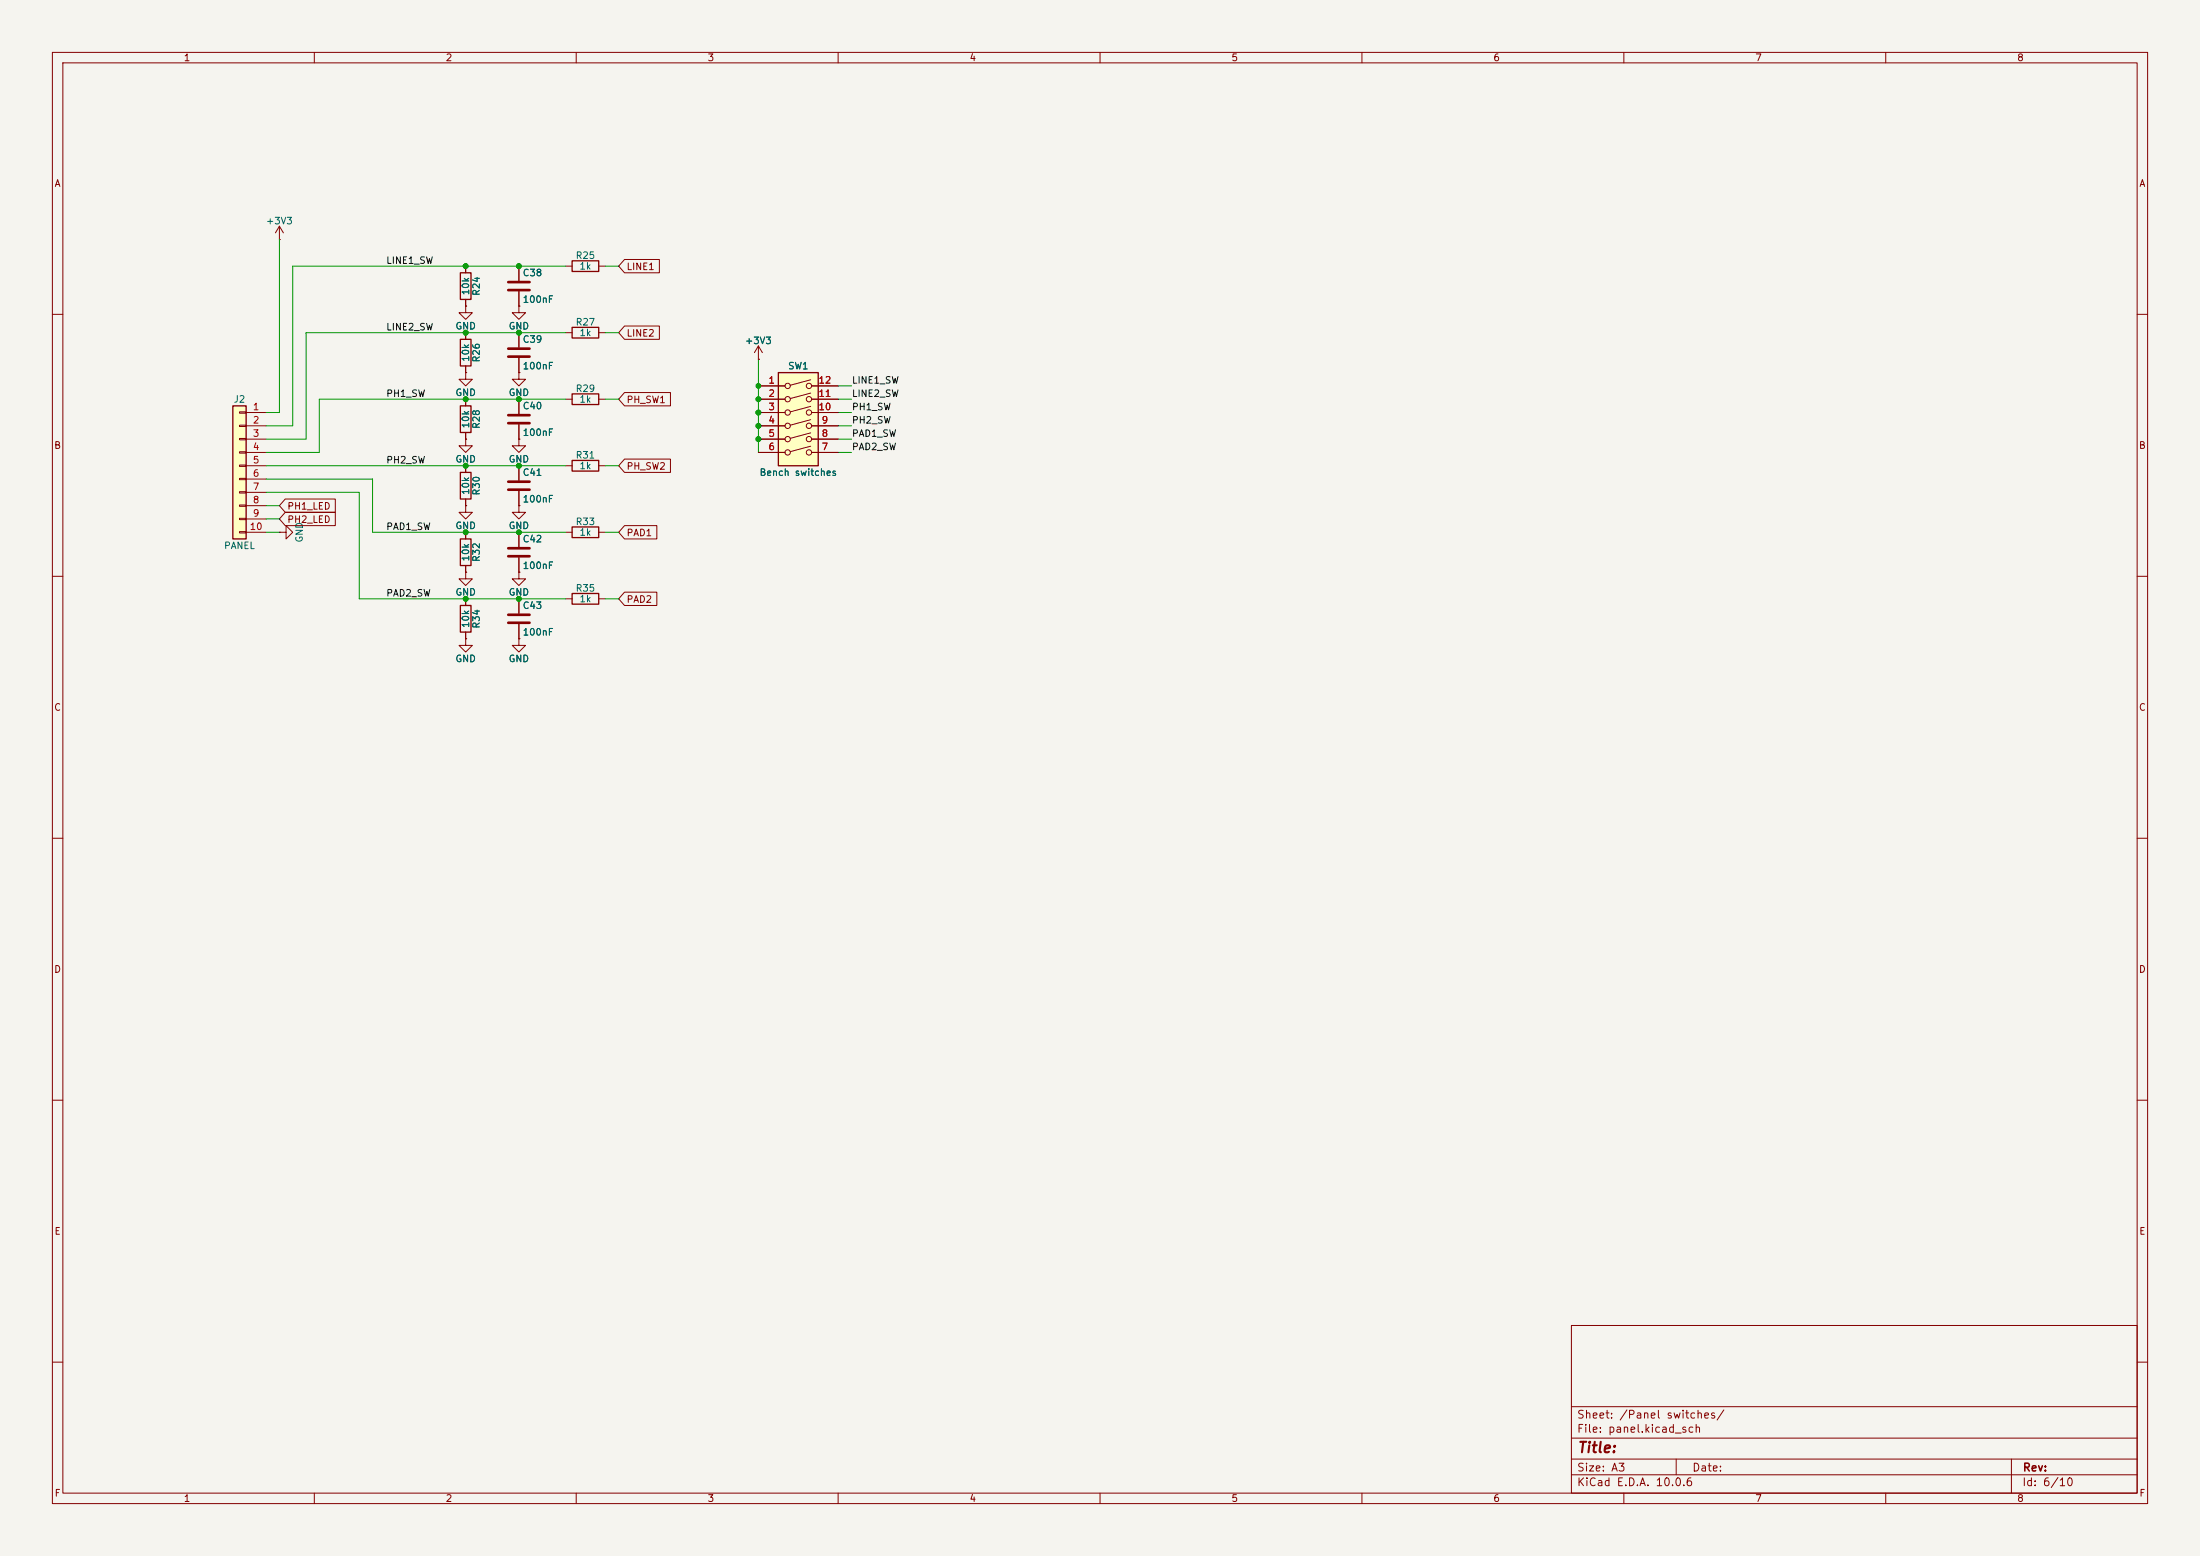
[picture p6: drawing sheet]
<svg xmlns="http://www.w3.org/2000/svg" width="420mm" height="297mm" viewBox="0 0 420 297" stroke-linecap="round" stroke-linejoin="round" font-family="sans-serif">
<path d="M0 0h420v297h-420z" fill="#f5f4ef" stroke="#f5f4ef" stroke-width=".19"/>
<g fill="none" stroke="#840000" stroke-width=".19">
<path d="M10 10h400v277h-400zM12 12h396v273h-396zM60 10v2M110 10v2M160 10v2M210 10v2M260 10v2M310 10v2M360 10v2M88.9 58.4v1.3h1.3l-1.3 1.3-1.3-1.3h1.3M88.9 58.4h.1M88.9 50.8v1.3"/>
<path d="M88.9 57.2v1.2M99.1 50.8v2.8M99.1 55.6v2.8M107.9 50.8h1.3M114.3 50.8h1.3M10 60h2M88.9 71.1v1.3h1.3l-1.3 1.3-1.3-1.3h1.3M88.9 71.1h.1M88.9 63.5v1.3M88.9 69.9v1.2M99.1 71.1v1.3h1.2l-1.2 1.3-1.3-1.3h1.3M99.1 71.1h.1"/>
<path d="M99.1 63.5v2.8M99.1 68.3v2.8M99.1 76.2v2.8M107.9 76.2h1.3M114.3 76.2h1.3M144.8 68.6h.1M144.8 66l-.8 1.3M144.8 66l.7 1.3M144.8 66v2.6M408 60h2M99.1 83.8v1.3h1.2l-1.2 1.3-1.3-1.3h1.3M99.1 83.8h.1"/>
<path d="M99.1 81v2.8M107.9 88.9h1.3M114.3 88.9h1.3M10 110h2M53.3 101.6h1.3v-1.3l1.3 1.3-1.3 1.3v-1.3M53.3 101.6h.1M88.9 114.3v1.3M408 110h2M88.9 120.7v1.2M10 160h2M408 160h2M10 210h2"/>
<path d="M408 210h2M300 253h108v32h-108zM10 260h2M300 278.5h108M300 274.5h108M300 268.5h108M320 278.5v3M384 278.5v6.5M408 260h2M60 285v2M110 285v2M160 285v2"/>
<path d="M210 285v2M260 285v2M300 281.5h108M310 285v2M360 285v2"/>
</g>
<path d="M97 53.8h4.1M97 55.4h4.1M97 66.5h4.1M97 68.1h4.1M97 79.2h4.1M97 80.8h4.1" fill="none" stroke="#840000" stroke-width=".51"/>
<path d="M87.9 52.1h2v5.1h-2zM109.2 49.8h5.1v2h-5.1zM87.9 64.8h2v5.1h-2zM109.2 75.2h5.1v2h-5.1zM109.2 87.9h5.1v2h-5.1zM87.9 115.6h2v5.1h-2z" fill="none" stroke="#840000" stroke-width=".25"/>
<path d="M44.4 77.5h2.6v25.4h-2.6z" fill="#ffffc2"/>
<path d="M44.4 77.5h2.6v25.4h-2.6zM87.9 77.5h2v5.1h-2zM109.2 62.5h5.1v2h-5.1zM87.9 90.2h2v5.1h-2zM87.9 102.9h2v5.1h-2zM109.2 100.6h5.1v2h-5.1zM109.2 113.3h5.1v2h-5.1z" fill="none" stroke="#840000" stroke-width=".25"/>
<g fill="none" stroke="#840000" stroke-width=".19">
<path d="M53.3 45.7h.1M53.3 43.2l-.7 1.3M53.3 43.2l.8 1.3M53.3 43.2v2.5M99.1 58.4v1.3h1.2l-1.2 1.3-1.3-1.3h1.3M99.1 58.4h.1M45.7 78.6h1.3v.3h-1.3zM47 78.7h3.8M88.9 76.2v1.3M107.9 63.5h1.3M114.3 63.5h1.3M45.7 81.2h1.3v.2h-1.3z"/>
<path d="M45.7 83.7h1.3v.2h-1.3zM45.7 86.2h1.3v.3h-1.3zM45.7 88.8h1.3v.2h-1.3zM45.7 91.3h1.3v.3h-1.3zM45.7 93.9h1.3v.2h-1.3zM45.7 96.4h1.3v.2h-1.3zM45.7 98.9h1.3v.3h-1.3zM47 81.3h3.8M47 83.8h3.8M47 86.4h3.8M47 88.9h3.8M47 91.4h3.8"/>
<path d="M47 94h3.8M47 96.5h3.8M47 99.1h3.8M88.9 83.8v1.3h1.3l-1.3 1.3-1.3-1.3h1.3M88.9 83.8h.1M88.9 96.5v1.3h1.3l-1.3 1.3-1.3-1.3h1.3M88.9 96.5h.1M88.9 82.6v1.2M88.9 88.9v1.3M88.9 95.3v1.2M99.1 96.5v1.3h1.2l-1.2 1.3-1.3-1.3h1.3M99.1 96.5h.1"/>
<path d="M99.1 88.9v2.8M99.1 93.7v2.8M45.7 101.5h1.3v.2h-1.3zM47 101.6h3.8M88.9 109.2v1.3h1.3l-1.3 1.3-1.3-1.3h1.3M88.9 109.2h.1M88.9 101.6v1.3M88.9 108v1.2M99.1 109.2v1.3h1.2l-1.2 1.3-1.3-1.3h1.3M99.1 109.2h.1M99.1 101.6v2.8M99.1 106.4v2.8"/>
<path d="M107.9 101.6h1.3M107.9 114.3h1.3M114.3 101.6h1.3M114.3 114.3h1.3M99.1 121.9v1.3h1.2l-1.2 1.3-1.3-1.3h1.3M99.1 121.9h.1"/>
</g>
<path d="M97 91.9h4.1M97 93.5h4.1M97 104.6h4.1M97 106.2h4.1" fill="none" stroke="#840000" stroke-width=".51"/>
<path d="M148.6 71.1h7.6v17.8h-7.6z" fill="#ffffc2"/>
<g fill="none" stroke="#840000" stroke-width=".19">
<path d="M88.9 58.4h.1M88.9 50.8v1.3M88.9 57.2v1.2M99.1 58.4h.1M99.1 50.8v2.8M99.1 55.6v2.8M119.2 49.5h6.7v2.6h-6.7l-1.1-1.3zM88.9 71.1h.1M88.9 63.5v1.3M88.9 69.9v1.2M88.9 76.2v1.3M99.1 71.1h.1"/>
<path d="M99.1 63.5v2.8M99.1 68.3v2.8M99.1 76.2v2.8M119.2 62.2h6.7v2.6h-6.7l-1.1-1.3zM119.2 74.9h8.8v2.6h-8.8l-1.1-1.3zM144.8 68.6h.1M144.8 73.7h5.1M144.8 76.2h5.1M144.8 78.7h5.1M154.8 72.5l-3.9 1M154.8 75l-3.9 1.1M154.8 77.6l-3.9 1"/>
<path d="M154.9 73.7h5.1M154.9 76.2h5.1M154.9 78.7h5.1M54.5 95.2h9.5v2.6h-9.5l-1.2-1.3zM54.5 97.8h9.5v2.5h-9.5l-1.2-1.2zM88.9 83.8h.1M88.9 96.5h.1M88.9 82.6v1.2M88.9 88.9v1.3M88.9 95.3v1.2M99.1 83.8h.1M99.1 96.5h.1"/>
<path d="M99.1 81v2.8M99.1 88.9v2.8M99.1 93.7v2.8M119.2 87.6h8.8v2.6h-8.8l-1.1-1.3zM144.8 81.3h5.1M144.8 83.8h5.1M144.8 86.4h5.1M154.8 80.1l-3.9 1.1M154.8 82.6l-3.9 1.1M154.8 85.2l-3.9 1M154.9 81.3h5.1M154.9 83.8h5.1"/>
<path d="M154.9 86.4h5.1M88.9 109.2h.1M88.9 101.6v1.3M88.9 108v1.2M88.9 114.3v1.3M99.1 109.2h.1M99.1 101.6v2.8M99.1 106.4v2.8M99.1 114.3v2.8M99.1 119.1v2.8M119.2 113h6.2v2.6h-6.2l-1.1-1.3zM119.2 100.3h6.2v2.6h-6.2l-1.1-1.3z"/>
<path d="M88.9 121.9v1.3h1.3l-1.3 1.3-1.3-1.3h1.3M88.9 121.9h.1M88.9 120.7v1.2M99.1 121.9h.1"/>
<circle cx="150.4" cy="73.7" r=".51"/>
<circle cx="150.4" cy="78.7" r=".51"/>
<circle cx="150.4" cy="76.2" r=".51"/>
<circle cx="154.4" cy="73.7" r=".51"/>
<circle cx="154.4" cy="78.7" r=".51"/>
<circle cx="154.4" cy="76.2" r=".51"/>
<circle cx="150.4" cy="86.4" r=".51"/>
<circle cx="150.4" cy="83.8" r=".51"/>
<circle cx="150.4" cy="81.3" r=".51"/>
<circle cx="154.4" cy="81.3" r=".51"/>
<circle cx="154.4" cy="83.8" r=".51"/>
<circle cx="154.4" cy="86.4" r=".51"/>
</g>
<path d="M148.6 71.1h7.6v17.8h-7.6z" fill="none" stroke="#840000" stroke-width=".25"/>
<path d="M97 117.3h4.1M97 118.9h4.1" fill="none" stroke="#840000" stroke-width=".51"/>
<g fill="none" stroke="#009600" stroke-width=".19">
<path d="M53.3 45.7v33h-2.5M107.9 50.8h-52v30.5h-5.1M115.6 50.8h2.5M107.9 76.2h-46.9v10.2h-10.2M107.9 63.5h-49.5v20.3h-7.6M115.6 76.2h2.5M115.6 63.5h2.5M144.8 68.6v17.8M160 76.2h2.6M160 78.7h2.6M160 73.7h2.6M50.8 91.4h20.3v10.2h36.8"/>
<path d="M50.8 88.9h57.1M50.8 94h17.8v20.3h39.3M50.8 96.5h2.5M50.8 99.1h2.5M115.6 88.9h2.5M160 81.3h2.6M160 86.4h2.6M160 83.8h2.6M50.8 101.6h2.5M115.6 101.6h2.5M115.6 114.3h2.5"/>
</g>
<g fill="#009600" stroke="#009600" stroke-width=".19">
<circle cx="88.9" cy="63.5" r=".46"/>
<circle cx="88.9" cy="76.2" r=".46"/>
<circle cx="99.1" cy="76.2" r=".46"/>
<circle cx="88.9" cy="88.9" r=".46"/>
<circle cx="99.1" cy="88.9" r=".46"/>
<circle cx="99.1" cy="63.5" r=".46"/>
<circle cx="88.9" cy="50.8" r=".46"/>
<circle cx="99.1" cy="50.8" r=".46"/>
<circle cx="99.1" cy="101.6" r=".46"/>
<circle cx="88.9" cy="101.6" r=".46"/>
<circle cx="88.9" cy="114.3" r=".46"/>
<circle cx="99.1" cy="114.3" r=".46"/>
<circle cx="144.8" cy="81.3" r=".46"/>
<circle cx="144.8" cy="83.8" r=".46"/>
<circle cx="144.8" cy="76.2" r=".46"/>
<circle cx="144.8" cy="78.7" r=".46"/>
<circle cx="144.8" cy="73.7" r=".46"/>
</g>
<text font-size="2" fill="#840000" x="301" y="277.8">Title:</text>
<g font-size="1.5" fill="#840000">
<text x="300.9" y="273.8">File: panel.kicad_sch</text>
<text x="300.9" y="271.1">Sheet: /Panel switches/</text>
<text x="300.9" y="281.2">Size: A3</text>
<text x="322.9" y="281.2">Date:</text>
<text x="386" y="281.2">Rev:</text>
<text x="300.9" y="284">KiCad E.D.A. 10.0.6</text>
<text x="385.9" y="284">Id: 6/10</text>
</g>
<g font-size="1.3" fill="#840000">
<text x="35" y="12">1</text>
<text x="85" y="12">2</text>
<text x="135" y="12">3</text>
<text x="185" y="12">4</text>
<text x="235" y="12">5</text>
<text x="285" y="12">6</text>
<text x="335" y="12">7</text>
<text x="385" y="12">8</text>
<text x="10.3" y="36">A</text>
<text x="408.3" y="36">A</text>
<text x="119.5" y="51.9">LINE1</text>
<text x="119.5" y="64.6">LINE2</text>
<text x="119.5" y="77.3">PH_SW1</text>
<text x="10.2" y="86">B</text>
<text x="119.5" y="90">PH_SW2</text>
<text x="408.2" y="86">B</text>
<text x="54.7" y="97.6">PH1_LED</text>
<text x="54.7" y="100.1">PH2_LED</text>
<text x="119.5" y="102.7">PAD1</text>
<text x="119.5" y="115.4">PAD2</text>
<text x="10.2" y="136">C</text>
<text x="408.2" y="136">C</text>
<text x="10.2" y="186">D</text>
<text x="408.2" y="186">D</text>
<text x="10.3" y="236">E</text>
<text x="408.3" y="236">E</text>
<text x="10.3" y="286">F</text>
<text x="35" y="287">1</text>
<text x="85" y="287">2</text>
<text x="135" y="287">3</text>
<text x="185" y="287">4</text>
<text x="235" y="287">5</text>
<text x="285" y="287">6</text>
<text x="335" y="287">7</text>
<text x="385" y="287">8</text>
<text x="408.3" y="286">F</text>
</g>
<g font-size="1.3" fill="#006464">
<text x="50.7" y="43.1">+3V3</text>
<text x="99.7" y="53">C38</text>
<text x="109.8" y="49.7">R25</text>
<text x="110.5" y="51.8">1k</text>
<text x="89.9" y="56.5" transform="rotate(-90 89.9 56.5)">10k</text>
<text x="91.9" y="56.6" transform="rotate(-90 91.9 56.6)">R24</text>
<text x="99.7" y="58.1">100nF</text>
<text x="86.8" y="63.2">GND</text>
<text x="97" y="63.2">GND</text>
<text x="99.7" y="65.7">C39</text>
<text x="109.8" y="62.4">R27</text>
<text x="110.5" y="64.5">1k</text>
<text x="142.1" y="66">+3V3</text>
<text x="89.9" y="69.2" transform="rotate(-90 89.9 69.2)">10k</text>
<text x="91.9" y="69.3" transform="rotate(-90 91.9 69.3)">R26</text>
<text x="99.7" y="70.8">100nF</text>
<text x="150.3" y="70.8">SW1</text>
<text x="44.5" y="77.2">J2</text>
<text x="86.8" y="75.9">GND</text>
<text x="97" y="75.9">GND</text>
<text x="109.8" y="75.1">R29</text>
<text x="110.5" y="77.2">1k</text>
<text x="89.9" y="81.9" transform="rotate(-90 89.9 81.9)">10k</text>
<text x="91.9" y="82" transform="rotate(-90 91.9 82)">R28</text>
<text x="99.7" y="78.4">C40</text>
<text x="99.7" y="83.5">100nF</text>
<text x="86.8" y="88.6">GND</text>
<text x="97" y="88.6">GND</text>
<text x="109.8" y="87.8">R31</text>
<text x="110.5" y="89.9">1k</text>
<text x="89.9" y="94.6" transform="rotate(-90 89.9 94.6)">10k</text>
<text x="91.9" y="94.7" transform="rotate(-90 91.9 94.7)">R30</text>
<text x="99.7" y="91.1">C41</text>
<text x="144.9" y="91.1">Bench switches</text>
<text x="86.8" y="101.3">GND</text>
<text x="97" y="101.3">GND</text>
<text x="99.7" y="96.2">100nF</text>
<text x="109.8" y="100.5">R33</text>
<text x="42.7" y="105.1">PANEL</text>
<text x="58.1" y="103.7" transform="rotate(-90 58.1 103.7)">GND</text>
<text x="89.9" y="107.3" transform="rotate(-90 89.9 107.3)">10k</text>
<text x="91.9" y="107.4" transform="rotate(-90 91.9 107.4)">R32</text>
<text x="99.7" y="103.8">C42</text>
<text x="110.5" y="102.6">1k</text>
<text x="86.8" y="114">GND</text>
<text x="97" y="114">GND</text>
<text x="99.7" y="108.9">100nF</text>
<text x="109.8" y="113.2">R35</text>
<text x="89.9" y="120" transform="rotate(-90 89.9 120)">10k</text>
<text x="99.7" y="116.5">C43</text>
<text x="110.5" y="115.3">1k</text>
<text x="91.9" y="120.1" transform="rotate(-90 91.9 120.1)">R34</text>
<text x="99.7" y="121.6">100nF</text>
<text x="86.8" y="126.7">GND</text>
<text x="97" y="126.7">GND</text>
</g>
<g font-size="1.3" fill="#0f0f0f">
<text x="73.6" y="50.7">LINE1_SW</text>
<text x="73.6" y="63.4">LINE2_SW</text>
<text x="73.6" y="76.1">PH1_SW</text>
<text x="162.5" y="76.1">LINE2_SW</text>
<text x="162.5" y="73.5">LINE1_SW</text>
<text x="162.5" y="83.7">PAD1_SW</text>
<text x="162.5" y="81.2">PH2_SW</text>
<text x="162.5" y="78.6">PH1_SW</text>
<text x="73.6" y="88.8">PH2_SW</text>
<text x="162.5" y="86.2">PAD2_SW</text>
<text x="73.6" y="101.5">PAD1_SW</text>
<text x="73.6" y="114.2">PAD2_SW</text>
</g>
<g font-size="1.3" fill="#a90000">
<text x="146.6" y="73.5">1</text>
<text x="146.6" y="76.1">2</text>
<text x="156.1" y="76.1">11</text>
<text x="156.1" y="73.5">12</text>
<text x="48.2" y="78.6">1</text>
<text x="48.2" y="81.1">2</text>
<text x="48.2" y="83.7">3</text>
<text x="146.6" y="78.6">3</text>
<text x="146.6" y="81.1">4</text>
<text x="146.6" y="83.7">5</text>
<text x="156.1" y="78.6">10</text>
<text x="156.7" y="83.7">8</text>
<text x="156.7" y="81.1">9</text>
<text x="48.2" y="86.2">4</text>
<text x="48.2" y="88.8">5</text>
<text x="146.6" y="86.2">6</text>
<text x="156.7" y="86.2">7</text>
<text x="48.2" y="91.3">6</text>
<text x="48.2" y="93.8">7</text>
<text x="47.6" y="101.5">10</text>
<text x="48.2" y="96.4">8</text>
<text x="48.2" y="98.9">9</text>
</g>
</svg>
